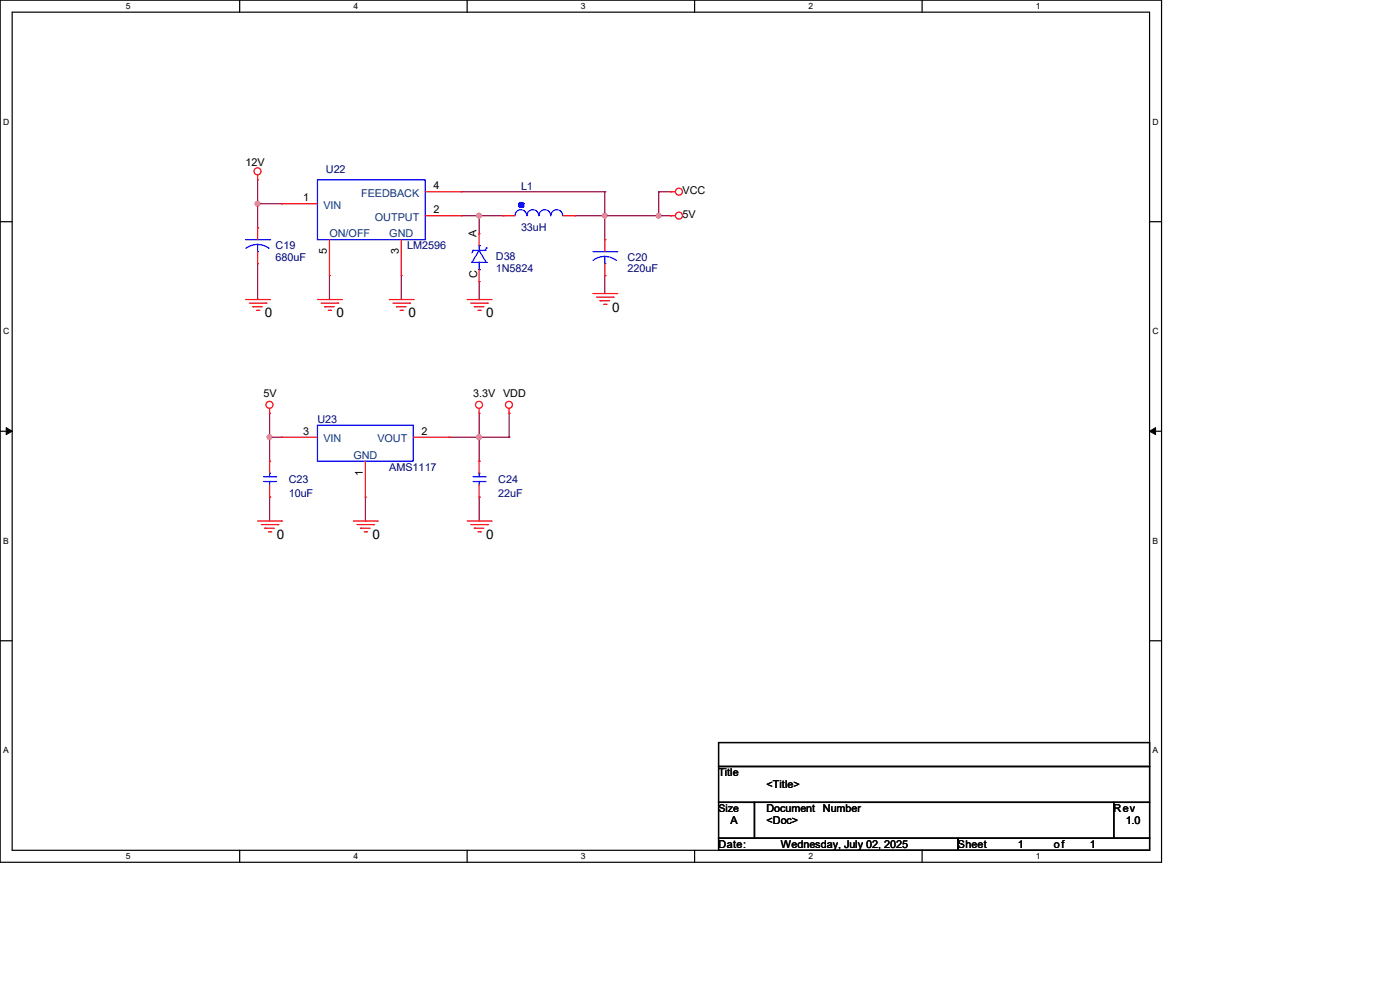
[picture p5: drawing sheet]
<svg xmlns="http://www.w3.org/2000/svg" width="297mm" height="210mm" viewBox="0 0 297 210" stroke-linecap="round" stroke-linejoin="round" font-family="sans-serif">
<path d="M0 0h246.4v182.9h-246.4zM2.6 2.6h241.3v177.8h-241.3z" fill="none" stroke="#000" stroke-width=".25"/>
<g fill="#fff">
<path d="M26.7 .3h1v2h-1z"/>
<path d="M26.7 180.6h1v2h-1z"/>
</g>
<path d="M50.8 0v2.6M50.8 180.4v2.5" fill="none" stroke="#000" stroke-width=".25"/>
<g fill="#fff">
<path d="M75 .3h.9v2h-.9z"/>
<path d="M75 180.6h.9v2h-.9z"/>
</g>
<path d="M99.1 0v2.6M99.1 180.4v2.5" fill="none" stroke="#000" stroke-width=".25"/>
<g fill="#fff">
<path d="M123.2 .3h1v2h-1z"/>
<path d="M123.2 180.6h1v2h-1z"/>
</g>
<path d="M147.4 0v2.6M147.4 180.4v2.5" fill="none" stroke="#000" stroke-width=".25"/>
<g fill="#fff">
<path d="M171.5 .3h1v2h-1z"/>
<path d="M171.5 180.6h1v2h-1z"/>
</g>
<path d="M195.6 0v2.6M195.6 180.4v2.5" fill="none" stroke="#000" stroke-width=".25"/>
<g fill="#fff">
<path d="M219.8 .3h.9v2h-.9z"/>
<path d="M219.8 180.6h.9v2h-.9z"/>
<path d="M.7 24.8h1.2v2h-1.2z"/>
<path d="M244.5 24.8h1.3v2h-1.3z"/>
<path d="M.7 69.3h1.2v1.9h-1.2z"/>
<path d="M244.5 69.3h1.3v1.9h-1.3z"/>
</g>
<path d="M0 47h2.6M243.9 47h2.5" fill="none" stroke="#000" stroke-width=".25"/>
<g fill="#fff">
<path d="M.7 113.7h1.2v2h-1.2z"/>
<path d="M244.5 113.7h1.2v2h-1.2z"/>
</g>
<path d="M0 91.5h2.6M243.9 91.5h2.5" fill="none" stroke="#000" stroke-width=".25"/>
<path d="M1.3 90.7l1.3 .8-1.3 .7zM243.9 91.5l1.3-.8v1.5z" fill="#000" stroke="#000" stroke-width=".21"/>
<g fill="#fff">
<path d="M.7 158.2h1.2v1.9h-1.2z"/>
<path d="M244.5 158.2h1.2v1.9h-1.2z"/>
</g>
<path d="M0 135.9h2.6M243.9 135.9h2.5M152.4 157.5h91.5v5.1h-91.5zM152.4 162.6h91.5v7.6h-91.5zM152.4 170.2h7.7v7.6h-7.7zM152.4 177.8h50.8v2.6h-50.8zM160.1 170.2h76.2v7.6h-76.2zM203.2 177.8h40.7v2.6h-40.7zM236.3 170.2h7.6v7.6h-7.6z" fill="none" stroke="#000" stroke-width=".25"/>
<g fill="none" stroke="#800040" stroke-width=".25">
<path d="M54.7 38.1v10.2M54.7 43.2h.1M54.7 48.3h.1M54.7 55.9v7.6M54.7 43.2h5M59.7 43.2h.1M69.9 58.5v5M85.1 58.5v5M97.8 45.8h8.9M97.8 40.7h30.5M101.6 45.8h.1M101.6 45.8v3.8"/>
<path d="M101.6 59.7v3.8M106.7 45.8h.1M122 45.8h.1M122 45.8h20.3M128.3 50.8h.1M128.3 40.7h.1M128.3 45.8h.1M128.3 58.5h.1M128.3 40.7v10.1M128.3 58.5v3.8M139.7 45.8h.1M139.7 40.7h.1"/>
<path d="M139.7 40.7h2.6M139.7 40.7v5.1M142.3 45.8h.1M142.3 40.7h.1M54.7 63.5h.1M69.9 63.5h.1M85.1 63.5h.1M101.6 63.5h.1M57.2 92.8h.1M57.2 97.8h.1M57.2 87.7v10.1M57.2 92.8h2.5"/>
<path d="M95.3 92.8h12.7M101.6 92.8h.1M101.6 97.8h.1M101.6 87.7v10.1M108 87.7h.1M108 92.8h.1M108 87.7v5.1M57.2 105.5h.1M57.2 105.5v5M77.5 110.5h.1M77.5 105.5v5M101.6 105.5h.1"/>
<path d="M101.6 105.5v5"/>
</g>
<g fill="#f0f" stroke="#f0f" stroke-width=".25">
<circle cx="54.6" cy="43.2" r=".49"/>
<circle cx="128.3" cy="45.7" r=".49"/>
<circle cx="101.6" cy="45.7" r=".49"/>
<circle cx="139.7" cy="45.7" r=".49"/>
<circle cx="57.2" cy="92.7" r=".49"/>
<circle cx="101.6" cy="92.7" r=".49"/>
</g>
<g fill="none" stroke="#f00" stroke-width=".25">
<path d="M54.7 38.1h.1M54.7 37.1v1M54.7 48.3h.1M54.7 55.9h.1M54.7 48.3v2.5M54.7 53.4v2.5M59.7 43.2h.1M59.7 43.2h7.7M69.9 58.5h.1M69.9 50.8v7.7M85.1 58.5h.1M85.1 50.8v7.7"/>
<path d="M90.2 45.8h7.6M90.2 40.7h7.6M97.8 45.8h.1M97.8 40.7h.1M101.6 49.6h.1M101.6 59.7h.1M101.6 49.6v2.5M101.6 57.2v2.5M106.7 45.8h.1M106.7 45.8h2.6M119.4 45.8h2.6M122 45.8h.1"/>
<path d="M128.3 50.8h.1M128.3 58.5h.1M128.3 50.8v2.6M128.3 55.9v2.6M142.3 45.8h.1M142.3 40.7h.1M142.3 45.8h1M142.3 40.7h1M52.1 63.5h5.1M52.9 64.3h3.5M53.6 65.1h.1M53.6 65.1h2.1"/>
<path d="M54.4 65.8h.5M54.9 65.8h.1M56.4 64.3h.1M57.2 63.5h.1M67.4 63.5h5M68.1 64.3h3.6M68.9 65.1h.1M68.9 65.1h2M69.6 65.8h.5M70.1 65.8h.1M71.7 64.3h.1M72.4 63.5h.1"/>
<path d="M82.6 63.5h5.1M83.4 64.3h3.5M84.1 65.1h.1M84.1 65.1h2M84.9 65.8h.5M85.4 65.8h.1M86.9 64.3h.1M87.7 63.5h.1M99.1 63.5h5.1M99.9 64.3h3.5M100.6 65.1h.1M100.6 65.1h2.1"/>
<path d="M101.4 65.8h.5M101.9 65.8h.1M103.4 64.3h.1M104.2 63.5h.1M125.8 62.3h5.1M126.5 63h3.6M127.3 63.8h.1M127.3 63.8h2M128.1 64.6h.5M128.6 64.6h.1M130.1 63h.1M130.9 62.3h.1"/>
<path d="M57.2 87.7h.1M57.2 97.8h.1M57.2 86.7v1M57.2 97.8v2.6M59.7 92.8h.1M59.7 92.8h7.7M77.5 97.8v7.7M87.7 92.8h7.6M95.3 92.8h.1M101.6 87.7h.1M101.6 97.8h.1M101.6 86.7v1"/>
<path d="M101.6 97.8v2.6M108 87.7h.1M108 86.7v1M54.7 110.5h5M55.4 111.3h3.6M56.2 112.1h.1M56.2 112.1h2M56.9 112.8h.5M57.2 105.5h.1M57.2 102.9v2.6M57.4 112.8h.1M59 111.3h.1"/>
<path d="M59.7 110.5h.1M75 110.5h5.1M75.7 111.3h3.6M76.5 112.1h.1M76.5 112.1h2M77.3 112.8h.5M77.5 105.5h.1M77.8 112.8h.1M79.3 111.3h.1M80.1 110.5h.1M99.1 110.5h5.1M99.9 111.3h3.5"/>
<path d="M100.6 112.1h.1M100.6 112.1h2.1M101.4 112.8h.5M101.6 105.5h.1M101.6 102.9v2.6M101.9 112.8h.1M103.4 111.3h.1M104.2 110.5h.1"/>
<circle cx="54.6" cy="36.3" r=".74"/>
<circle cx="144" cy="40.7" r=".74"/>
<circle cx="144" cy="45.7" r=".74"/>
<circle cx="57.2" cy="85.9" r=".74"/>
<circle cx="101.6" cy="85.9" r=".74"/>
<circle cx="108" cy="85.9" r=".74"/>
</g>
<g fill="none" stroke="#00f" stroke-width=".25">
<path d="M67.4 38.1h22.8v12.7h-22.8zM52.1 50.8h5.1M54.7 53.4h.1M54.7 51.9l1.5 .3 .9 .5M54.7 51.9l-1.1 .1-1.4 .7M54.7 51.9v1.5M57.2 50.8h.1M100.1 55.7h.1M100.1 55.7h3.1M100.4 53.1h.1M100.4 53.1l-.3 .5M100.4 53.1h2.5"/>
<path d="M101.6 53.1h.1M101.6 55.7h.1M101.6 57.2h.1M101.6 52.1h.1M101.6 52.1v1M101.6 55.7v1.5M101.6 53.1l1.6 2.6M101.6 53.1l-1.5 2.6M102.9 53.1h.1M103.2 52.6h.1M103.2 55.7h.1M103.2 52.6l-.3 .5"/>
<path d="M109.3 45.8a1.25 1.25 0 0 1 1.2-1.3 1.25 1.25 0 0 1 1.3 1.3M110 43.7h.1M110 43.2h.1M110 43.7l.3 .3M110 43.2v.5M110 43.2l1 .5M110.3 43h.1M110.3 44h.1M110.3 43l-.3 .2M110.3 43h.5M110.3 43l.5 1M110.3 44h.5"/>
<path d="M110.8 43h.1M110.8 44h.1M110.8 43l-.5 1M110.8 43l.2 .2M111 43.2h.1M111 43.7h.1M111 43.2l-1 .5M111 43.2v.5M111 43.7l-.2 .3M111.8 45.8a1.25 1.25 0 0 1 1.3-1.3 1.25 1.25 0 0 1 1.2 1.3M114.3 45.8a1.25 1.25 0 0 1 1.3-1.3 1.25 1.25 0 0 1 1.2 1.3M116.9 45.8a1.25 1.25 0 0 1 1.2-1.3 1.25 1.25 0 0 1 1.3 1.3"/>
<path d="M125.8 53.4h5.1M128.3 55.9h.1M128.3 54.4l1.6 .3 .9 .6M128.3 54.4l-1.1 .1-1.4 .7M128.3 54.4v1.5M130.9 53.4h.1M67.4 90.2h20.3v7.6h-20.3zM55.9 102.2h2.6M55.9 101.1h2.6M57.2 100.4h.1M57.2 102.2h.1M57.2 100.4v.7"/>
<path d="M57.2 102.2v.7M58.5 102.2h.1M58.5 101.1h.1M100.4 102.2h2.5M100.4 101.1h2.5M101.6 100.4h.1M101.6 102.2h.1M101.6 100.4v.7M101.6 102.2v.7M102.9 102.2h.1M102.9 101.1h.1"/>
</g>
<g font-size="2.8">
<text x="56.2" y="67.4">0</text>
<text x="71.4" y="67.4">0</text>
<text x="86.7" y="67.4">0</text>
<text x="103.2" y="67.4">0</text>
<text x="129.8" y="66.1">0</text>
<text x="58.7" y="114.3">0</text>
<text x="79" y="114.3">0</text>
<text x="103.2" y="114.3">0</text>
</g>
<g font-size="2.3">
<text x="52.1" y="35.1">12V</text>
<text x="92" y="40.1">4</text>
<text x="144.8" y="41.2">VCC</text>
<text x="64.3" y="42.7">1</text>
<text x="92" y="45.2">2</text>
<text x="144.8" y="46.3">5V</text>
<text x="69.3" y="53.9" transform="rotate(-90 69.3 53.9)">5</text>
<text x="84.6" y="53.9" transform="rotate(-90 84.6 53.9)">3</text>
<text x="101.1" y="50.3" transform="rotate(-90 101.1 50.3)">A</text>
<text x="101.2" y="59" transform="rotate(-90 101.2 59)">C</text>
<text x="55.9" y="84.2">5V</text>
<text x="100.4" y="84.2">3.3V</text>
<text x="106.7" y="84.2">VDD</text>
<text x="64.3" y="92.2">3</text>
<text x="89.5" y="92.2">2</text>
<text x="77" y="100.9" transform="rotate(-90 77 100.9)">1</text>
<text x="152.4" y="164.7">Title</text>
<text x="162.6" y="167.2">&lt;Title&gt;</text>
<text x="162.6" y="172.3">Document</text>
<text x="174.6" y="172.3">Number</text>
<text x="236.3" y="172.3">Rev</text>
<text x="152.4" y="179.9">Date:</text>
<text x="155" y="174.8">A</text>
<text x="162.6" y="174.8">&lt;Doc&gt;</text>
<text x="165.7" y="179.9">Wednesday, July 02, 2025</text>
<text x="203.2" y="179.9">Sheet</text>
<text x="215.9" y="179.9">1</text>
<text x="223.6" y="179.9">of</text>
<text x="231.2" y="179.9">1</text>
<text x="238.8" y="174.8">1.0</text>
</g>
<g font-size="2.3" fill="#000080">
<text x="69.1" y="36.7">U22</text>
<text x="110.5" y="40.2">L1</text>
<text x="58.5" y="52.9">C19</text>
<text x="86.4" y="52.9">LM2596</text>
<text x="110.5" y="49.1">33uH</text>
<text x="58.5" y="55.5">680uF</text>
<text x="105.2" y="55.2">D38</text>
<text x="105.2" y="57.7">1N5824</text>
<text x="133.1" y="55.5">C20</text>
<text x="133.1" y="57.7">220uF</text>
<text x="67.4" y="89.7">U23</text>
<text x="82.6" y="99.9">AMS1117</text>
<text x="61.3" y="102.4">C23</text>
<text x="61.3" y="105.5">10uF</text>
<text x="105.7" y="102.4">C24</text>
<text x="105.7" y="105.5">22uF</text>
</g>
<g font-size="2.3" fill="#004080">
<text x="76.6" y="41.7">FEEDBACK</text>
<text x="68.6" y="44.3">VIN</text>
<text x="79.5" y="46.8">OUTPUT</text>
<text x="69.9" y="50.4">ON/OFF</text>
<text x="82.6" y="50.4">GND</text>
<text x="68.6" y="93.8">VIN</text>
<text x="80.1" y="93.8">VOUT</text>
<text x="75" y="97.4">GND</text>
</g>
<text font-size="2.2" x="152.4" y="172.3">Size</text>
<g font-size="1.8">
<text x="26.7" y="1.9">5</text>
<text x="75" y="1.9">4</text>
<text x="123.2" y="1.9">3</text>
<text x="171.5" y="1.9">2</text>
<text x="219.8" y="1.9">1</text>
<text x=".7" y="26.4">D</text>
<text x="244.5" y="26.4">D</text>
<text x=".7" y="70.9">C</text>
<text x="244.5" y="70.9">C</text>
<text x=".7" y="115.3">B</text>
<text x="244.5" y="115.3">B</text>
<text x=".7" y="159.8">A</text>
<text x="244.5" y="159.8">A</text>
<text x="26.7" y="182.2">5</text>
<text x="75" y="182.2">4</text>
<text x="123.2" y="182.2">3</text>
<text x="171.5" y="182.2">2</text>
<text x="219.8" y="182.2">1</text>
</g>
</svg>
